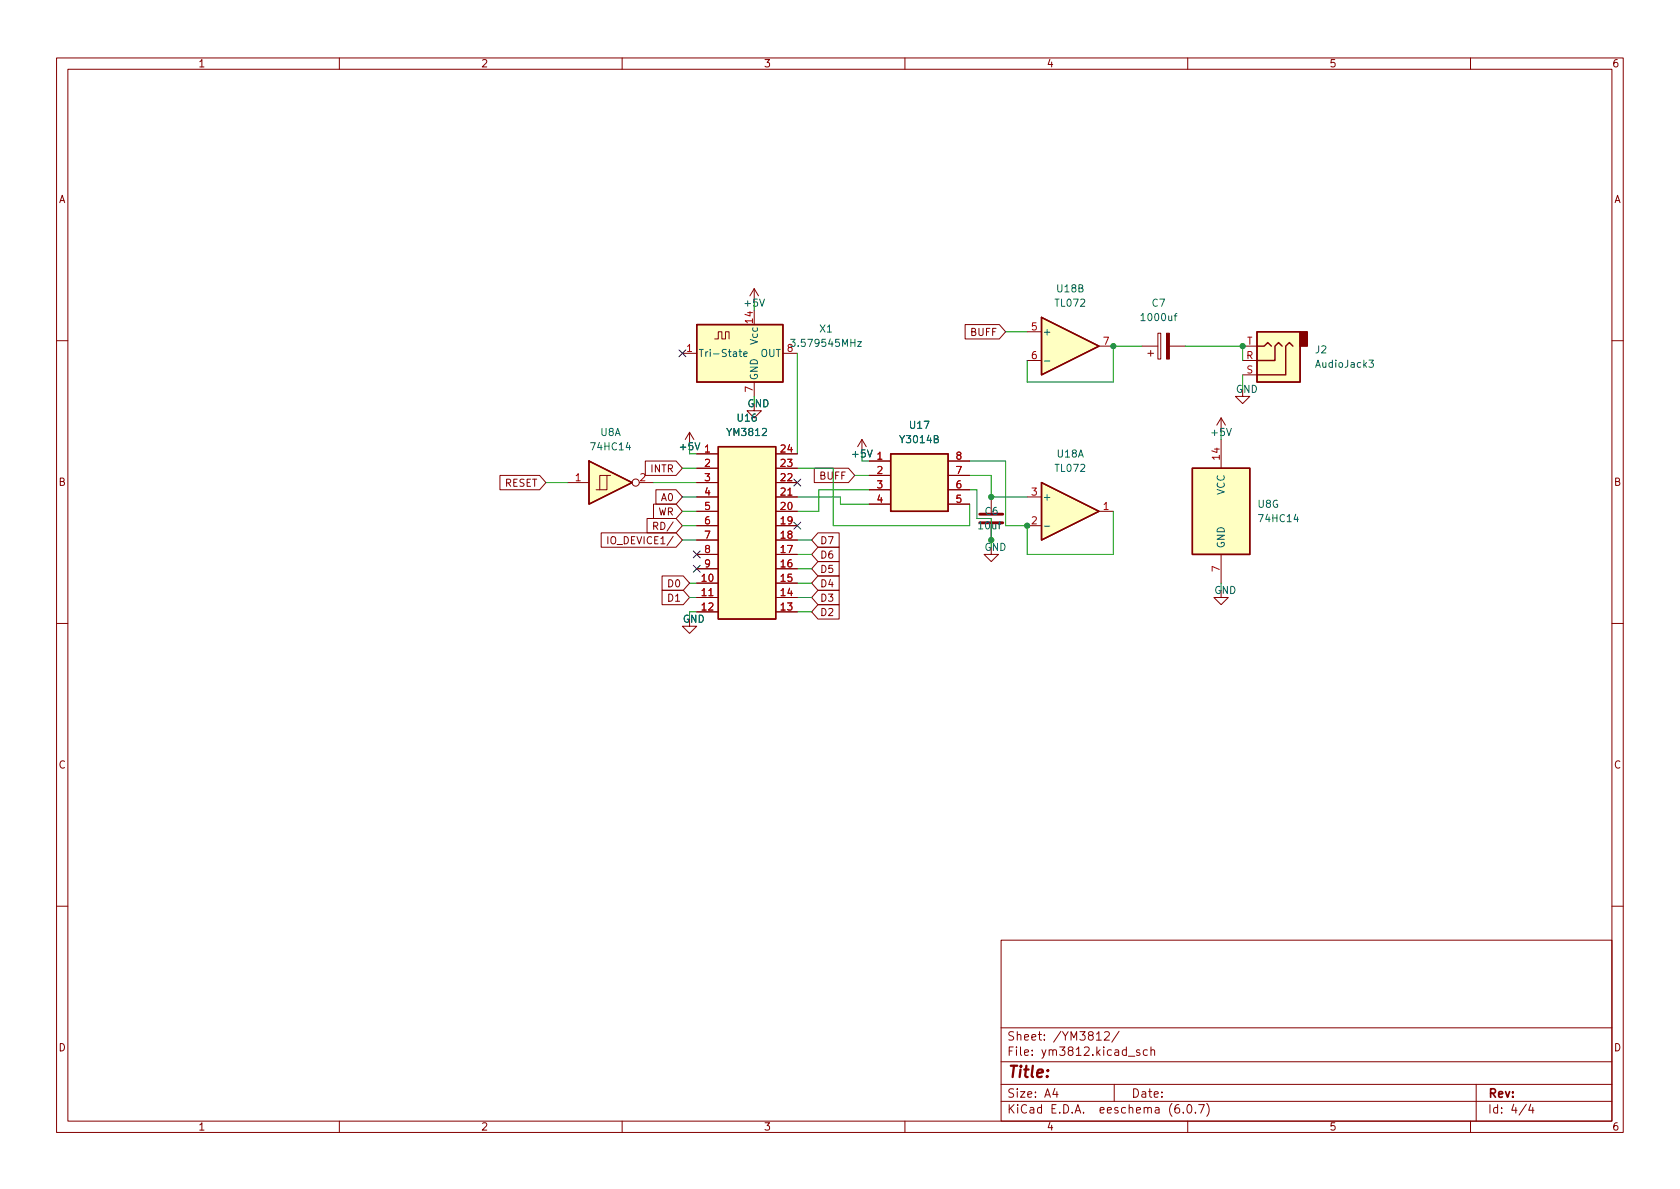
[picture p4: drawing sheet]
<svg xmlns="http://www.w3.org/2000/svg" width="297mm" height="210mm" viewBox="0 0 297 210" stroke-linecap="round" stroke-linejoin="round" font-family="sans-serif">
<g fill="none" stroke="#840000" stroke-width=".18">
<path d="M10 10.2h277v190.1h-277zM12 12.2h273v186.1h-273zM60 10.2v2M110 10.2v2M160 10.2v2M210 10.2v2M260 10.2v2M126.4 59.9h.6v-1.2h.6v1.2h.7v-1.2h.6v1.2M133.3 51l-.7 1.3M133.3 51v2.6M133.3 51l.8 1.3M170.6 57.4h6.1l1.1 1.3-1.1 1.2h-6.1z"/>
<path d="M181.6 58.7h2.5M204.7 58.9h.5v4.6h-.5zM10 60.2h2M120.6 62.5h2.6M121.9 76.4l-.7 1.3M121.9 76.4v2.6M121.9 76.4l.8 1.3M133.3 71.4v1.2h1.3l-1.3 1.3-1.2-1.3h1.2M133.3 67.6v2.5M138.4 62.5h2.6M152.4 77.7l-.8 1.3M152.4 77.7v2.6"/>
<path d="M152.4 77.7l.8 1.3M181.6 63.7h2.5M194.3 61.2h2.5M201.9 61.2h2.8M202.9 62.5h1.1M203.5 62v1M206.8 61.2h2.7M215.9 73.9l-.8 1.3M215.9 73.9v2.5M215.9 77.7v5.1M215.9 73.9l.8 1.3M219.7 68.8v1.3h1.3l-1.3 1.3-1.3-1.3h1.3"/>
<path d="M219.7 63.7h2.5M219.7 66.3h2.5M219.7 61.2h2.5M285 60.2h2M88.4 84.1h7l1.1 1.2-1.1 1.3h-7zM100.3 85.3h3.8M106.3 94.2h13.2l1.1 1.3-1.1 1.3h-13.2zM107.3 84.1h-1.3v2.5M107.5 94.9v1.3M107.9 84.1h-.6v2.5h-1.9M113 85.3h2.6M114.1 81.5h5.4l1.1 1.3-1.1 1.3h-5.4z"/>
<path d="M114.4 91.7h5.1l1.1 1.3-1.1 1.2h-5.1zM115.5 89.1h4l1.1 1.3-1.1 1.3h-4zM115.6 93h.6l.1-.2-.1-.3-.6-.1v1.2M116 86.6h3.5l1.1 1.3-1.1 1.2h-3.5zM123.2 90.4h3.8M123.2 93h3.8M123.2 87.9h3.8M123.2 85.3h3.8M123.2 80.3h3.8M123.2 98h3.8M123.2 95.5h3.8M123.2 82.8h3.8"/>
<path d="M137.2 90.4h3.8M137.2 93h3.8M137.2 87.9h3.8M137.2 85.3h3.8M137.2 80.3h3.8M137.2 98h3.8M137.2 95.5h3.8M137.2 82.8h3.8M144 82.8h6l1.1 1.3-1.1 1.2h-6zM144.6 94.2h3.8v2.6h-3.8l-1.1-1.3zM144.6 99.3h3.8v2.5h-3.8l-1.1-1.2zM144.6 96.8h3.8v2.5h-3.8l-1.1-1.3z"/>
<path d="M153.7 81.5h3.8M153.7 84.1h3.8M153.7 86.6h3.8M153.7 89.1h3.8M167.6 81.5h3.8M167.6 84.1h3.8M167.6 86.6h3.8M167.6 89.1h3.8M175.3 96.8v1.2h1.2l-1.2 1.3-1.3-1.3h1.3M175.3 87.9v2.8M175.3 92.7v2.8M181.6 93h2.5"/>
<path d="M181.6 87.9h2.5M194.3 90.4h2.5M215.9 98v5.1M10 110.2h2M117.1 104.4h3.7l1.1 1.3-1.1 1.2h-3.7zM117.1 101.8h3.7l1.1 1.3-1.1 1.3h-3.7zM121.9 109.5v1.2h1.3l-1.3 1.3-1.3-1.3h1.3M123.2 103.1h3.8M123.2 105.7h3.8M123.2 108.2h3.8M123.2 100.6h3.8M137.2 103.1h3.8"/>
<path d="M137.2 105.7h3.8M137.2 108.2h3.8M137.2 100.6h3.8M144.6 101.8h3.8v2.6h-3.8l-1.1-1.3zM144.6 104.4h3.8v2.5h-3.8l-1.1-1.2zM144.6 106.9h3.8v2.6h-3.8l-1.1-1.3zM215.9 104.4v1.3h1.3l-1.3 1.2-1.3-1.2h1.3M285 110.2h2M10 160.2h2M177 166.3h108v32h-108zM285 160.2h2M60 198.3v2"/>
<path d="M110 198.3v2M160 198.3v2M177 194.8h108M177 191.8h108M177 187.8h108M177 181.8h108M186.5 192.5l-.4 1h1M186.9 193v1M193.9 183.9h.8M195.3 182.6l.6-.2 .2 .2v.3l-.9 1h.9M197 191.8v3M197.9 182.4l-1.3 1.9"/>
<path d="M199.5 186.8h1.1M201.5 185.7l-.4-.1-.2 .2 .1 .3 .5 .1v.4h-.6M202.9 185.7l-.5-.1-.3 .3v.4l.2 .3h.6M203.5 185.8l.2-.2 .4 .1v.9M203.5 185.1v1.5M208.4 195.3a.59 .59 0 0 0-.7 .7v.5l.2 .3h.4l.2-.1 .1-.5-.2-.2-.4-.1-.3 .3M209.2 196.7v.1M210 198.3v2M210.1 195.4l.1-.1a.81 .81 0 0 1 .6 .7 .81 .81 0 0 1-.3 .8h-.1a.81 .81 0 0 1-.6-.6 .81 .81 0 0 1 .3-.8zM211.4 196.7v.1M211.9 195.3h1l-.6 1.5M213.4 195.1a1.72 1.72 0 0 1 0 2.3"/>
<path d="M260 198.3v2M261 191.8v6.5M269.9 195.3l-1.3 1.9M270.6 195.3l-.3 1h.9M271 195.8v1"/>
<circle cx="112.4" cy="85.3" r=".63"/>
</g>
<g fill="#ffffc2" stroke="#ffffc2" stroke-width=".18">
<path d="M157.5 80.3h10.1v10.1h-10.1z"/>
<path d="M184.1 85.3l10.2 5.1-10.2 5.1z"/>
<path d="M222.2 58.7h7.7v8.9h-7.7z"/>
<path d="M184.1 56.1l10.2 5.1-10.2 5.1z"/>
<path d="M210.8 82.8h10.2v15.2h-10.2z"/>
<path d="M104.1 81.5l7.7 3.8-7.7 3.8z"/>
<path d="M127 79h10.2v30.5h-10.2z"/>
<path d="M123.2 57.4h15.2v10.2h-15.2z"/>
</g>
<path d="M123.2 57.4h15.2v10.2h-15.2zM184.1 56.1l10.2 5.1-10.2 5.1zM222.2 58.7h7.7v8.9h-7.7zM127 79h10.2v30.5h-10.2zM222.2 61.2h1.3l.7-.6 .6 .6M226.7 61.2l-.6-.6-.7 .6v2.5h-3.2M228.6 61.2l-.6-.6-.7 .6v5.1h-5.1M104.1 81.5l7.7 3.8-7.7 3.8zM157.5 80.3h10.1v10.1h-10.1zM184.1 85.3l10.2 5.1-10.2 5.1zM210.8 82.8h10.2v15.2h-10.2z" fill="none" stroke="#840000" stroke-width=".25"/>
<path d="M139.8 60h.8l-.4 .5 .3 .1v.5l-.2 .2-.5-.2M207.6 55.9h.5M208.1 55.4l-.3 .2v1.1M130.7 62.2h.4M130.8 61.8v1.1l.3 .2M131.5 62.6l.6-.1-.1-.2-.3-.1-.2 .2 .1 .6h.4M151.6 60.4h.7l-.7 .9h.7M184.7 63.8h.9M242 63.7h.8l-.4 .5 .4 .1v.5l-.2 .2-.6-.2M184.7 93h.9" fill="none" stroke="#006464" stroke-width=".18"/>
<path d="M229.9 58.7h1.2v2.5h-1.2z" fill="#840000" stroke="#840000" stroke-width=".25"/>
<path d="M206.2 58.9h.6v4.6h-.6z" fill="#840000" stroke="#840000" stroke-width=".18"/>
<path d="M173.2 92.5h4.1M173.2 90.9h4.1" fill="none" stroke="#840000" stroke-width=".51"/>
<g fill="none" stroke="#009600" stroke-width=".18">
<path d="M177.8 58.7h3.8M141 62.5v17.8M201.9 61.2h-5.1v6.4h-15.2v-3.9M209.5 61.2h10.2v2.5M219.7 66.3v2.5M96.5 85.3h3.8M115.6 85.3h7.6M120.6 87.9h2.6M120.6 82.8h2.6M120.6 93h2.6M120.6 90.4h2.6M120.6 95.5h2.6"/>
<path d="M141 87.9h7.6v1.2h5.1M141 82.8h6.3v10.2h24.1v-3.9M141 98h2.5M141 95.5h2.5M151.1 84.1h2.6M153.7 86.6h-8.9v3.8h-3.8M171.4 81.5h6.4v11.5h3.8v5h15.2v-7.6M171.4 84.1h3.9v3.8h6.3M171.4 86.6h1.3v5.1M175.3 91.7v3.8M121.9 103.1h1.3M121.9 105.7h1.3"/>
<path d="M141 100.6h2.5M141 103.1h2.5M141 105.7h2.5M141 108.2h2.5"/>
</g>
<path d="M120 61.9l1.3 1.2M121.3 61.9l-1.3 1.2M122.6 100l1.2 1.2M122.6 97.4l1.2 1.2M123.8 100l-1.2 1.2M123.8 97.4l-1.2 1.2M140.4 84.7l1.2 1.2M140.4 92.3l1.2 1.3M141.6 84.7l-1.2 1.2M141.6 92.3l-1.2 1.3" fill="none" stroke="#000084" stroke-width=".18"/>
<g fill="#009600" stroke="#009600" stroke-width=".18">
<circle cx="219.7" cy="61.2" r=".46"/>
<circle cx="175.3" cy="95.5" r=".46"/>
<circle cx="196.8" cy="61.2" r=".46"/>
<circle cx="175.3" cy="87.9" r=".46"/>
<circle cx="181.6" cy="93" r=".46"/>
</g>
<text font-size="2.8" fill="#840000" x="178" y="190.6">Title:</text>
<g font-size="2.1" fill="#840000">
<text x="178" y="184">Sheet: /YM3812/</text>
<text x="178" y="186.7">File: ym3812.kicad_sch</text>
<text x="178" y="196.9">KiCad E.D.A. eeschema (6.0.7)</text>
<text x="178" y="194.1">Size: A4</text>
<text x="200" y="194.1">Date:</text>
<text x="263" y="194.1">Rev:</text>
<text x="263" y="196.9">Id: 4/4</text>
</g>
<g font-size="1.8" fill="#840000">
<text x="35" y="11.9">1</text>
<text x="85" y="11.9">2</text>
<text x="135" y="11.9">3</text>
<text x="185" y="11.9">4</text>
<text x="235" y="11.9">5</text>
<text x="285" y="11.9">6</text>
<text x="10.3" y="35.9">A</text>
<text x="285.3" y="35.9">A</text>
<text x="171.7" y="59.4">BUFF</text>
<text x="115.1" y="83.5">INTR</text>
<text x="10.3" y="85.9">B</text>
<text x="89.2" y="86.1">RESET</text>
<text x="117" y="88.6">A0</text>
<text x="145" y="84.8">BUFF</text>
<text x="285.3" y="85.9">B</text>
<text x="116.2" y="93.7">RD/</text>
<text x="116.3" y="91.1">WR</text>
<text x="108.3" y="96.2">IO_DEVICE1/</text>
<text x="144.9" y="96.2">D7</text>
<text x="144.9" y="101.3">D5</text>
<text x="144.9" y="98.8">D6</text>
<text x="118.2" y="106.4">D1</text>
<text x="118.2" y="103.8">D0</text>
<text x="144.9" y="103.8">D4</text>
<text x="144.9" y="106.4">D3</text>
<text x="144.9" y="108.9">D2</text>
<text x="10.3" y="135.9">C</text>
<text x="285.3" y="135.9">C</text>
<text x="10.3" y="185.9">D</text>
<text x="285.3" y="185.9">D</text>
<text x="35" y="199.9">1</text>
<text x="85" y="199.9">2</text>
<text x="135" y="199.9">3</text>
<text x="185" y="199.9">4</text>
<text x="235" y="199.9">5</text>
<text x="285" y="199.9">6</text>
</g>
<g font-size="1.8" fill="#006464">
<text x="187" y="51.7">U18B</text>
<text x="145" y="58.8">X1</text>
<text x="184.3" y="59.3">+</text>
<text x="186.7" y="54.2">TL072</text>
<text x="202" y="56.8">1000uf</text>
<text x="203.7" y="54.2">C7</text>
<text x="123.4" y="63.1">Tri-State</text>
<text x="134" y="60.8" transform="rotate(-90 134 60.8)">Vcc</text>
<text x="134.4" y="63.1">OUT</text>
<text x="140.5" y="61.3">3.579545MHz</text>
<text x="232.6" y="62.5">J2</text>
<text x="232.8" y="65">AudioJack3</text>
<text x="134" y="67.3" transform="rotate(-90 134 67.3)">GND</text>
<text x="218.5" y="69.5">GND</text>
<text x="106.2" y="77.1">U8A</text>
<text x="128.8" y="77.1">YM3812</text>
<text x="130.5" y="74.5">U16</text>
<text x="132.1" y="72">GND</text>
<text x="160.9" y="75.8">U17</text>
<text x="104.7" y="79.6">74HC14</text>
<text x="120.3" y="79.6">+5V 1</text>
<text x="150.8" y="80.9">+5V 1</text>
<text x="159.4" y="78.4">Y3014B</text>
<text x="186.7" y="83.4">TL072</text>
<text x="187" y="80.9">U18A</text>
<text x="184.3" y="88.5">+</text>
<text x="216.5" y="87.5" transform="rotate(-90 216.5 87.5)">VCC</text>
<text x="222.4" y="89.8">U8G</text>
<text x="174.2" y="91.1">C6</text>
<text x="222.8" y="92.3">74HC14</text>
<text x="216.5" y="97" transform="rotate(-90 216.5 97)">GND</text>
<text x="120.7" y="110.1">GND</text>
</g>
<g font-size="1.8" fill="#009600">
<text x="131.8" y="54.2">+5V</text>
<text x="214.3" y="77.1">+5V</text>
<text x="173.1" y="93.6">10uf</text>
<text x="174" y="97.4">GND</text>
<text x="214.7" y="105">GND</text>
</g>
<g font-size="1.8" fill="#a90000">
<text x="133.1" y="57.1" transform="rotate(-90 133.1 57.1)">14</text>
<text x="182.4" y="58.4">5</text>
<text x="121.4" y="62.2">1</text>
<text x="139.2" y="62.2">8</text>
<text x="182.4" y="63.5">6</text>
<text x="195.1" y="61">7</text>
<text x="220.3" y="63.5">R</text>
<text x="220.4" y="61">T</text>
<text x="133.1" y="69.3" transform="rotate(-90 133.1 69.3)">7</text>
<text x="220.4" y="66">S</text>
<text x="124.6" y="82.5">2</text>
<text x="138.1" y="82.5">23</text>
<text x="138.1" y="80">24</text>
<text x="155.1" y="83.8">2</text>
<text x="169.1" y="83.8">7</text>
<text x="169.1" y="81.3">8</text>
<text x="215.6" y="81.2" transform="rotate(-90 215.6 81.2)">14</text>
<text x="101.7" y="85.1">1</text>
<text x="113.2" y="85.1">2</text>
<text x="124.6" y="85.1">3</text>
<text x="124.6" y="87.6">4</text>
<text x="138.1" y="87.6">21</text>
<text x="138.1" y="85.1">22</text>
<text x="155.1" y="86.4">3</text>
<text x="155.1" y="88.9">4</text>
<text x="169.1" y="88.9">5</text>
<text x="169.1" y="86.4">6</text>
<text x="182.4" y="87.6">3</text>
<text x="124.6" y="90.2">5</text>
<text x="124.6" y="92.7">6</text>
<text x="124.6" y="95.2">7</text>
<text x="138.1" y="95.2">18</text>
<text x="138.1" y="92.7">19</text>
<text x="138.1" y="90.2">20</text>
<text x="182.4" y="92.7">2</text>
<text x="195.1" y="90.2">1</text>
<text x="124.6" y="97.8">8</text>
<text x="124.6" y="100.3">9</text>
<text x="138.1" y="100.3">16</text>
<text x="138.1" y="97.8">17</text>
<text x="215.6" y="101.1" transform="rotate(-90 215.6 101.1)">7</text>
<text x="124.1" y="102.9">10</text>
<text x="124.1" y="105.4">11</text>
<text x="124.1" y="107.9">12</text>
<text x="138.1" y="107.9">13</text>
<text x="138.1" y="105.4">14</text>
<text x="138.1" y="102.9">15</text>
</g>
</svg>
